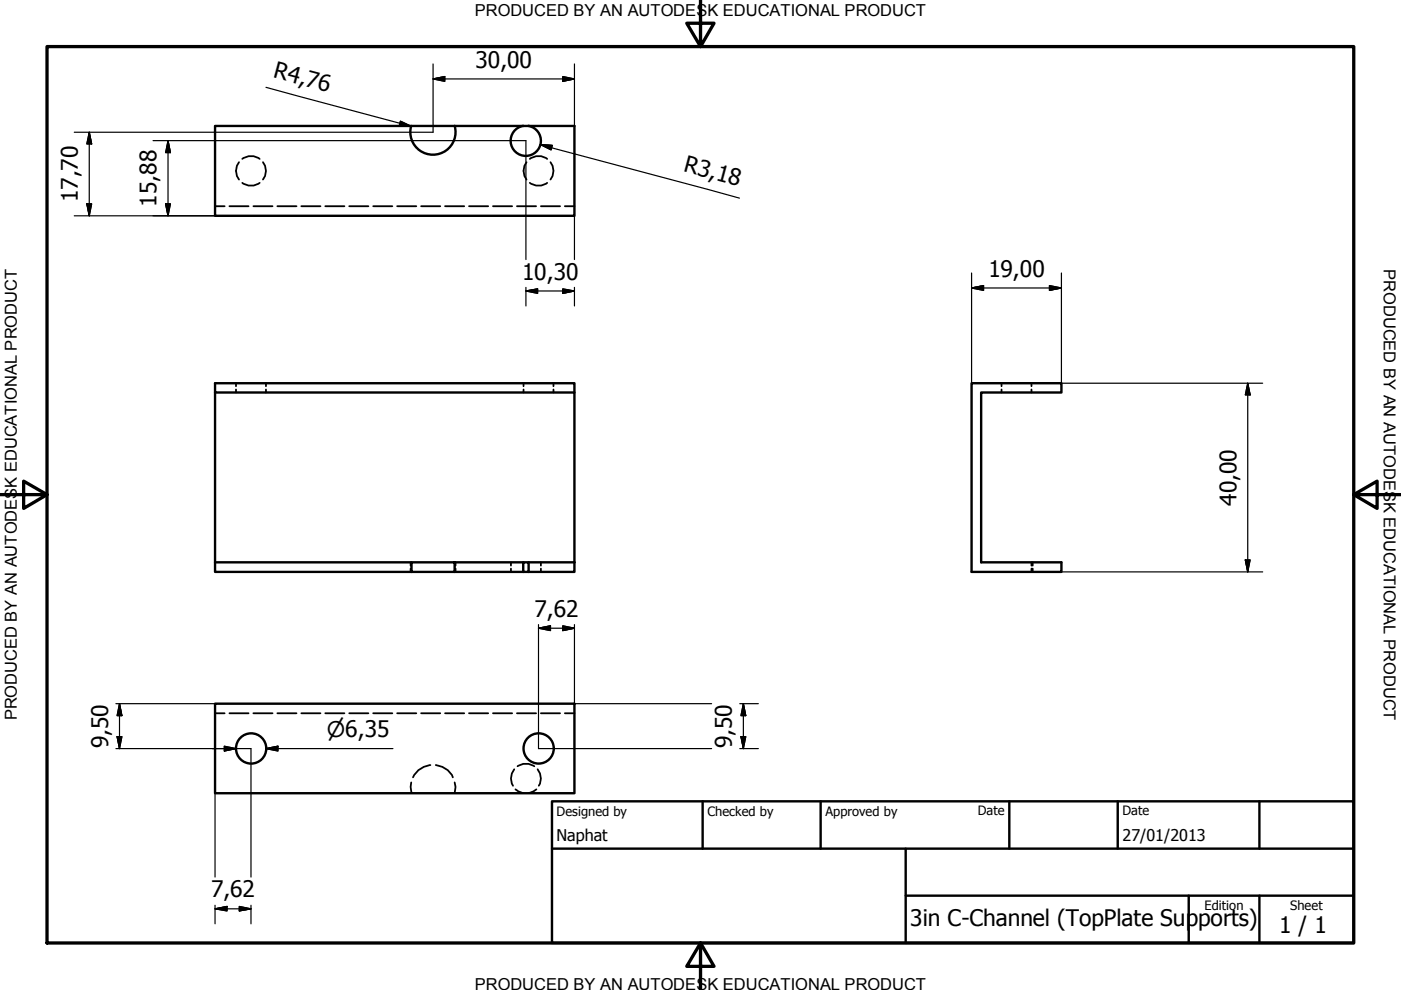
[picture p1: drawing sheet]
<svg xmlns="http://www.w3.org/2000/svg" width="297mm" height="210mm" viewBox="0 0 297 210" stroke-linecap="round" stroke-linejoin="round" font-family="sans-serif">
<!-- layer: Visible (ISO) -->
<g fill="none" stroke="#000" stroke-width=".51">
<path d="M45.6 26.7h76.2v19.1h-76.2zM87.2 26.7a4.8 4.8 0 0 0 4.6 6.1 4.8 4.8 0 0 0 4.6-6.1M110.9 26.7a3.2 3.2 0 0 0-2.1 4.9 3.2 3.2 0 0 0 5.3 0 3.2 3.2 0 0 0-2-4.9M45.6 83.2v38.1h41.6M121.8 83.2v-1.9h-76.2v1.9h76.2v36M206 81.3h19v1.9h-17v36h17v2.1h-19zM45.6 119.2h41.6M87.2 119.2h9.2v2.1h-9.2zM96.4 119.2h14.5M110.9 119.2h1.2v2.1h-1.2zM112.1 119.2h9.7M121.8 119.2v2.1h-9.7"/>
<path d="M96.4 121.3h14.5M45.6 149.2h76.2v19h-76.2z"/>
<circle cx="53.2" cy="158.7" r="3.2"/>
<circle cx="114.2" cy="158.7" r="3.2"/>
</g>
<!-- layer: Hidden (ISO) -->
<g fill="none" stroke="#000" stroke-width=".38">
<path d="M50.7 34.4a2.99 2.99 0 0 0 0 3.7M51.4 33.7a3.1 3.1 0 0 1 3.7 0M51.4 38.8a3.1 3.1 0 0 0 3.7 0M55.8 34.4a2.99 2.99 0 0 1 0 3.7M111.6 34.4a2.99 2.99 0 0 0 0 3.7M112.3 33.7a3.1 3.1 0 0 1 3.7 0M112.3 38.8a3.1 3.1 0 0 0 3.7 0M116.7 34.4a2.99 2.99 0 0 1 0 3.7M45.6 43.7h2M48.6 43.7h4.1M53.7 43.7h4.1M58.8 43.7h4.1"/>
<path d="M63.9 43.7h4M69 43.7h4M74 43.7h4.1M79.1 43.7h4.1M84.2 43.7h4.1M89.3 43.7h4M94.4 43.7h4M99.4 43.7h4.1M104.5 43.7h4.1M109.6 43.7h4.1M114.7 43.7h4M119.8 43.7h2"/>
<path d="M50 81.3v.6M50 82.6v.6M56.4 81.3v.6M56.4 82.6v.6M111 81.3v.6M111 82.6v.6M117.3 81.3v.6M117.3 82.6v.6M212.3 81.3v.6M212.3 82.6v.6M218.7 81.3v.6M218.7 82.6v.6"/>
<path d="M87.1 119.2v.7M96.6 119.2v.7M108.3 119.2v.7M114.7 119.2v.7M218.7 119.2v.7M218.9 119.2v.7M87.1 120.6v.7M96.6 120.6v.7M108.3 120.6v.7M114.7 120.6v.7M218.7 120.6v.7M218.9 120.6v.7"/>
<path d="M45.6 151.2h2M48.6 151.2h4.1M53.7 151.2h4.1M58.8 151.2h4.1M63.9 151.2h4M69 151.2h4M74 151.2h4.1M79.1 151.2h4.1M84.2 151.2h4.1M89.3 151.2h4M94.4 151.2h4M99.4 151.2h4.1"/>
<path d="M104.5 151.2h4.1M109.6 151.2h4.1M114.7 151.2h4M119.8 151.2h2M87.2 165.9l-.1 .9 .1 1.4M91.2 162.2a4.7 4.7 0 0 0-3.6 2.6M92.4 162.2a4.5 4.5 0 0 1 3.6 2.6M96.4 165.9l.2 .9-.2 1.4M109 163.1a2.99 2.99 0 0 0-.2 3.5M109.3 167.4l.6 .4 1 .4M109.7 162.5a3.1 3.1 0 0 1 3.6 0M113.7 167.4l-.6 .4-1 .4"/>
<path d="M114 163.1a2.99 2.99 0 0 1 .2 3.5"/>
</g>
<!-- layer: Border (ISO) -->
<path d="M148.5 -.1v10l-2.9-5h5.8l-2.9 5M10 9.9h277v190h-277zM0 104.9h10l-5-2.9v5.8l5-2.9M287 104.9l5 2.9v-5.8l-5 2.9h10M148.5 199.9l2.9 5h-5.8l2.9-5v10" fill="none" stroke="#000" stroke-width=".7"/>
<!-- layer: Title (ISO) -->
<path d="M117 169.9h170v30h-170zM117 179.9h170M149 169.9v10M174 169.9v10M192 179.9v20M214 169.9v10M237 169.9v10M267 169.9v10M192 189.9h95M252 189.9v10M267 189.9v10" fill="none" stroke="#000" stroke-width=".51"/>
<!-- layer: Dimension (ISO) -->
<g fill="none" stroke="#000" stroke-width=".25">
<path d="M56.4 18.5l30.8 8.3M91.8 16.7l2.5-.5v1zM91.8 13.6v14.4h-76.1M91.8 16.7h30M119.3 16.2l2.5 .5-2.5 .5zM121.8 13.6v13.1M18.9 28l.5 2.5h-1zM18.9 28v17.8M32.4 29.8h79.1v25.2M35.6 29.8l.5 2.6h-1zM35.6 29.8v16M84.9 25.7l2.3 1.1-2.6-.2z"/>
<path d="M114.6 30.6l2.5 .2-.3 1zM114.6 30.6l42.2 11.4M15.7 45.8h29.9M18.4 43.2h1l-.5 2.6zM35.1 43.2h1l-.5 2.6zM121.8 45.8v9.2M206 57.9v23.4h61.7M225 57.9v23.4M111.5 61.7l2.5-.5v1zM111.5 61.7h10.3M111.5 60.9v4M119.3 61.2l2.5 .5-2.5 .5z"/>
<path d="M121.8 60.9v4M206 61.1l2.5-.5v1zM206 61.1h19M222.5 60.6l2.5 .5-2.5 .5zM264.5 81.3l.5 2.4h-1zM264.5 81.3v40M264 118.7h1l-.5 2.6zM114.2 133.2l2.5-.5v1zM114.2 132.4v26.3h36.7M114.2 133.2h7.6M119.3 132.7l2.5 .5-2.5 .5zM121.8 132.4v16.8h29.1"/>
<path d="M206 121.3h61.7M24.6 149.2h21M24.6 158.7h28.6v27.3M24.8 156.2h1l-.5 2.5zM25.3 149.2l.5 2.5h-1zM25.3 149.2v9.5M47.6 158.2l2.4 .5-2.4 .5zM56.4 158.7l2.5-.5v1zM58.9 158.7h-2.5h26.9M156.8 149.2h4M156.8 158.7h4M157.1 156.2h1l-.5 2.5z"/>
<path d="M157.6 149.2l.5 2.5h-1zM157.6 149.2v9.5M45.6 168.2v17.8M45.6 192.7l2.5-.5v.9zM45.6 192.7h7.6M45.6 191.9v4M50.7 192.2l2.5 .5-2.5 .4zM53.2 191.9v4"/>
</g>
<g fill="#000" stroke="#000" stroke-width=".25">
<path d="M91.8 16.7l2.5-.5zM91.8 16.7l2.5-.5v1zM119.3 17.2l2.5-.5zM119.3 16.2l2.5 .5-2.5 .5zM18.9 28l.5 2.5zM18.9 28l.5 2.5h-1zM35.6 29.8l.5 2.6zM35.6 29.8l.5 2.6h-1zM84.6 26.6l2.6 .2zM84.9 25.7l2.3 1.1-2.6-.2zM114.6 30.6l2.5 .2zM114.6 30.6l2.5 .2-.3 1z"/>
<path d="M18.4 43.2l.5 2.6zM18.4 43.2h1l-.5 2.6zM35.1 43.2l.5 2.6zM35.1 43.2h1l-.5 2.6zM111.5 61.7l2.5-.5zM111.5 61.7l2.5-.5v1zM119.3 62.2l2.5-.5zM119.3 61.2l2.5 .5-2.5 .5zM206 61.1l2.5-.5zM206 61.1l2.5-.5v1zM222.5 61.6l2.5-.5zM222.5 60.6l2.5 .5-2.5 .5z"/>
<path d="M264.5 81.3l.5 2.4zM264.5 81.3l.5 2.4h-1zM264 118.7l.5 2.6zM264 118.7h1l-.5 2.6zM114.2 133.2l2.5-.5zM114.2 133.2l2.5-.5v1zM119.3 133.7l2.5-.5zM119.3 132.7l2.5 .5-2.5 .5zM24.8 156.2l.5 2.5zM24.8 156.2h1l-.5 2.5zM25.3 149.2l.5 2.5zM25.3 149.2l.5 2.5h-1z"/>
<path d="M47.6 159.2l2.4-.5zM47.6 158.2l2.4 .5-2.4 .5zM56.4 158.7l2.5-.5zM56.4 158.7l2.5-.5v1zM157.1 156.2l.5 2.5zM157.1 156.2h1l-.5 2.5zM157.6 149.2l.5 2.5zM157.6 149.2l.5 2.5h-1zM45.6 192.7l2.5-.5zM45.6 192.7l2.5-.5v.9zM50.7 193.1l2.5-.4zM50.7 192.2l2.5 .5-2.5 .4z"/>
</g>
<g font-size="4.8">
<text x="57.8" y="16.4" transform="rotate(15 57.8 16.4)">R4,76</text>
<text x="100.8" y="14.3">30,00</text>
<text x="144.8" y="36.3" transform="rotate(15 144.8 36.3)">R3,18</text>
<text x="16.5" y="42.8" transform="rotate(-90 16.5 42.8)">17,70</text>
<text x="33.2" y="43.8" transform="rotate(-90 33.2 43.8)">15,88</text>
<text x="110.7" y="59.3">10,30</text>
<text x="209.5" y="58.7">19,00</text>
<text x="262.1" y="107.2" transform="rotate(-90 262.1 107.2)">40,00</text>
<text x="113.3" y="130.8">7,62</text>
<text x="22.9" y="158.7" transform="rotate(-90 22.9 158.7)">9,50</text>
<text x="155.2" y="158.7" transform="rotate(-90 155.2 158.7)">9,50</text>
<text x="44.8" y="190.3">7,62</text>
<text x="193" y="196.3">3in C-Channel (TopPlate Supports)</text>
<text x="271.2" y="197.8">1 / 1</text>
</g>
<text font-size="4.6" x="69.3" y="156.3">⌀6,35</text>
<g font-size="3.5">
<text x="100.6" y="3.5">PRODUCED BY AN AUTODESK EDUCATIONAL PRODUCT</text>
<text x="293.4" y="57.1" transform="rotate(90 293.4 57.1)">PRODUCED BY AN AUTODESK EDUCATIONAL PRODUCT</text>
<text x="3.6" y="152.8" transform="rotate(-90 3.6 152.8)">PRODUCED BY AN AUTODESK EDUCATIONAL PRODUCT</text>
<text x="100.6" y="209.9">PRODUCED BY AN AUTODESK EDUCATIONAL PRODUCT</text>
</g>
<g font-size="3.4">
<text x="118" y="178.2">Naphat</text>
<text x="238" y="178.3">27/01/2013</text>
</g>
<g font-size="2.7">
<text x="118" y="173">Designed by</text>
<text x="150" y="173">Checked by</text>
<text x="175" y="173">Approved by</text>
<text x="207.3" y="172.9">Date</text>
<text x="238" y="172.9">Date</text>
<text x="255.4" y="193">Edition</text>
<text x="273.6" y="193">Sheet</text>
</g>
</svg>
